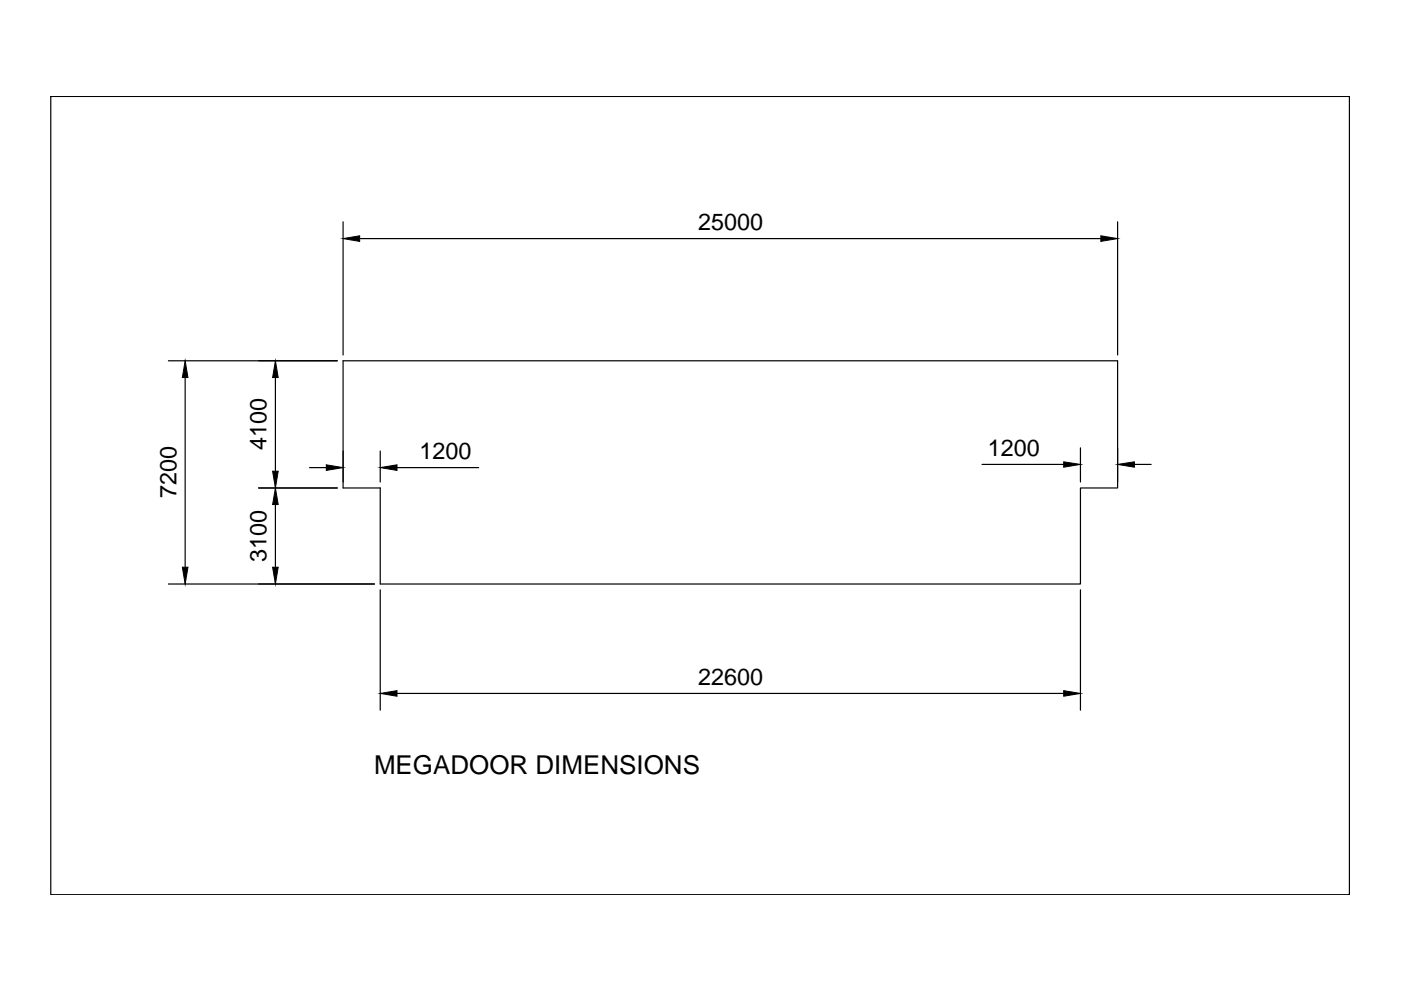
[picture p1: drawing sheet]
<svg xmlns="http://www.w3.org/2000/svg" width="297mm" height="210mm" viewBox="0 0 297 210" stroke-linecap="round" stroke-linejoin="round" font-family="sans-serif">
<!-- layer: 0 -->
<g fill="none" stroke="#000" stroke-width=".25">
<path d="M10.8 20.4h275.3v169.3h-275.3zM72.7 47v28.3M76.3 50.6h157.1M237 47v28.3M35.7 76.5h35.8M72.7 76.5h164.3v27h-7.9v20.3h-148.5v-20.3h-7.9zM39.3 80.1v40.2M58.4 80.1v19.8M65.6 99.1h3.6M80.6 95.6v6.6M84.2 99.1h17.3M208.2 98.5h17.3"/>
<path d="M229.1 95v7.2M237 95v7.2M240.5 98.5h3.6M54.8 103.5h16.7M58.4 107v13.3M35.7 123.8h43.7M80.6 125.1v25.5M229.1 125.1v25.5M84.2 147h141.3"/>
</g>
<g fill="#000" stroke="#000" stroke-width=".21">
<path d="M72.7 50.6l3.6-.6v1.2zM233.4 50l3.6 .6-3.6 .6zM39.3 76.5l.5 3.6h-1.1zM58.4 76.5l.6 3.6h-1.2zM57.8 99.9h1.2l-.6 3.6zM69.2 98.6l3.5 .5-3.5 .6zM80.6 99.1l3.6-.5v1.1zM225.5 97.9l3.6 .6-3.6 .6zM237 98.5l3.5-.6v1.2zM58.4 103.5l.6 3.5h-1.2zM38.7 120.3h1.1l-.5 3.5zM57.8 120.3h1.2l-.6 3.5z"/>
<path d="M80.6 147l3.6-.6v1.2zM225.5 146.4l3.6 .6-3.6 .6z"/>
</g>
<text font-size="5.5" x="79.3" y="164.1">MEGADOOR DIMENSIONS</text>
<g font-size="5">
<text x="148" y="48.8">25000</text>
<text x="56.5" y="95.4" transform="rotate(-90 56.5 95.4)">4100</text>
<text x="89" y="97.3">1200</text>
<text x="209.4" y="96.6">1200</text>
<text x="37.4" y="105.7" transform="rotate(-90 37.4 105.7)">7200</text>
<text x="56.5" y="119.1" transform="rotate(-90 56.5 119.1)">3100</text>
<text x="148" y="145.2">22600</text>
</g>
</svg>
